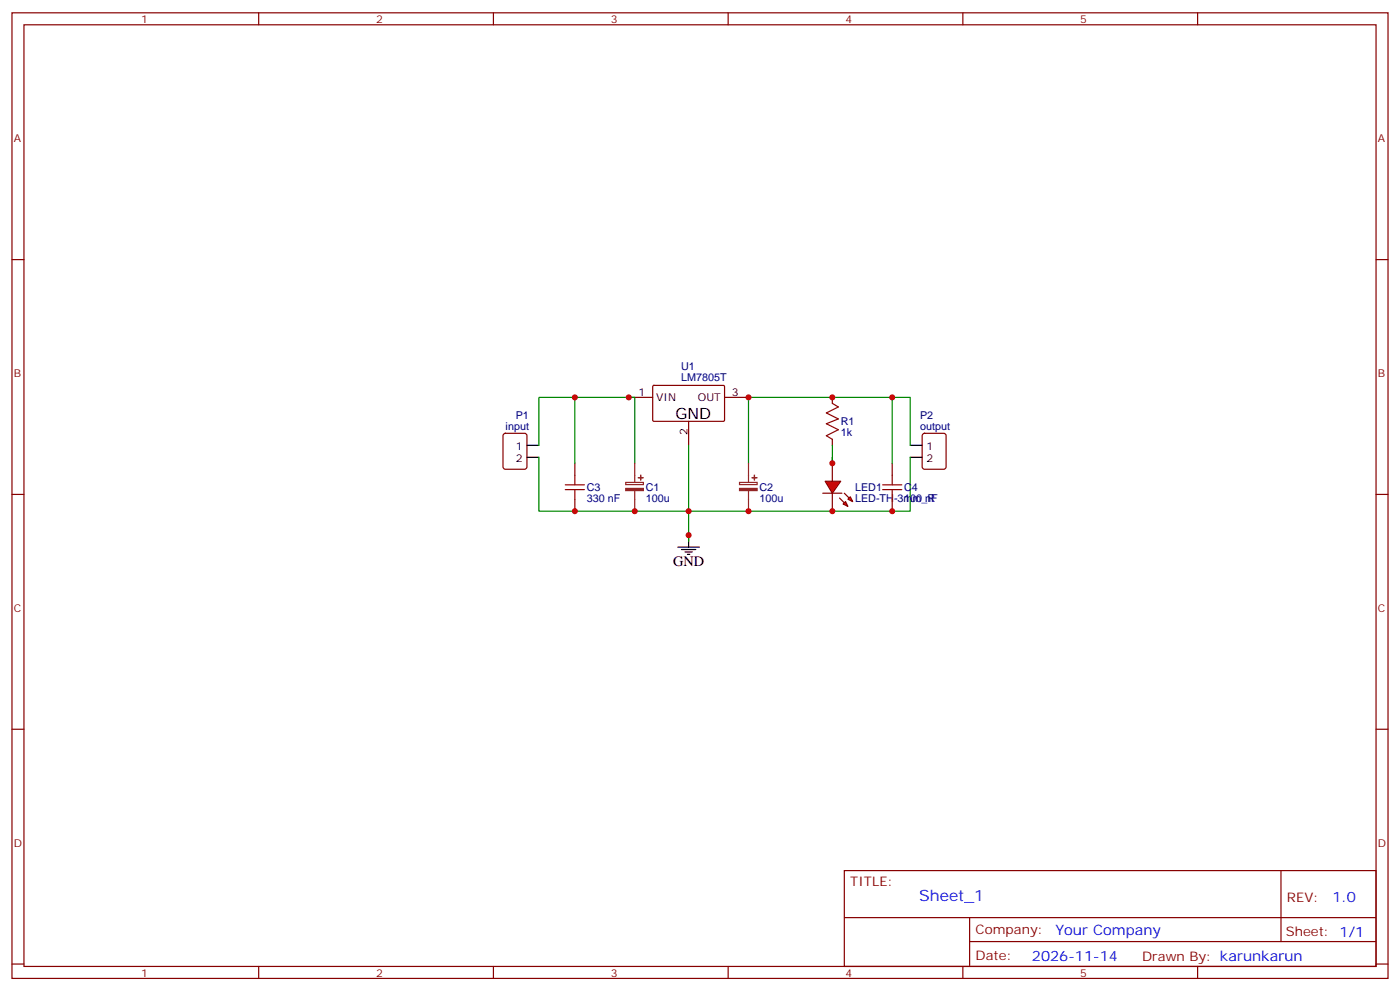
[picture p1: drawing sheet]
<svg xmlns="http://www.w3.org/2000/svg" width="412mm" height="292mm" viewBox="0 0 412 292" stroke-linecap="round" stroke-linejoin="round" font-family="sans-serif">
<g fill="none" stroke="#870000" stroke-width=".35">
<path d="M3.5 3.8h405.4v284.3h-405.4zM7.1 7.3h398.2v277.3h-398.2zM76.2 3.8v3.5M145.3 3.8v3.5M214.5 3.8v3.5M283.6 3.8v3.5M352.8 3.8v3.5M3.5 76.4h3.6M405.3 76.4h3.6M185.2 117h7.1M192.3 113.7l.3-.2h20.7l.1 .3v10.1l-.3 .2-20.7-.1-.1-.3zM213.4 117h7.1"/>
<path d="M245.2 117v1.8M202.8 124.1v7M245.2 129.4v1.7M3.5 145.6h3.6M405.3 145.6h3.6M3.5 214.7h3.6M405.3 214.7h3.6M248.7 256.4h156.6v28.2h-156.6zM377.3 256.4v20.9M248.7 270.2h156.5M285.6 277.3h119.6M285.6 270.2v14.1"/>
<path d="M3.5 283.9h3.6M76.2 284.6v3.5M145.3 284.6v3.5M214.5 284.6v3.5M283.6 284.6v3.5M352.8 284.6v3.5M405.3 283.9h3.6"/>
</g>
<path d="M245.2 118.8l1.7 1-3.5 1.8 3.5 1.8-3.5 1.4 3.5 1.7-3.5 1.8 1.8 1.1" fill="none" stroke="#a10000" stroke-width=".35"/>
<g fill="#f00" stroke="#870000" stroke-width=".35">
<path d="M243.1 141.7h4.5l-2.4 3.5z"/>
<path d="M242.4 145.2h5.6z"/>
</g>
<g fill="#870000" stroke="#870000" stroke-width=".35">
<path d="M248.7 145.2l1.4 1.4z"/>
<path d="M247.3 146.6l1.4 1.5z"/>
</g>
<g fill="#f00" stroke="#870000" stroke-width=".35">
<path d="M249.8 147l.7-.7 .7 1.4z"/>
<path d="M249.1 147.7l.7 1.4-1.4-.7z"/>
</g>
<path d="M148.4 127.8l.5-.2h5.6l.7 .4v9.5l-.4 .6-5.9 .1-.7-.5v-9.4zM169.3 136.4v3.5M245.2 136.4v5.3M262.8 136.4v3.5M271.9 127.8l.4-.2h5.7l.6 .4 .1 9.5-.5 .6-5.9 .1-.6-.5-.1-9.4zM169.3 147v3.5M245.2 145.2v5.3M262.8 147v3.5" fill="none" stroke="#870000" stroke-width=".35"/>
<path d="M155.2 131.1h3.5M155.2 134.7h3.5M268.1 131.1h3.5M268.1 134.7h3.5M202.8 157.6v3.5M199.7 161.1h6.3M200.7 161.8h4.3M201.8 162.5h2.1M202.5 163.2h.7" fill="none" stroke="#000" stroke-width=".35"/>
<path d="M169.3 117v19.4M262.8 117v19.4M158.7 131.1v-14.1h28.3v19.4M158.7 134.7v15.8h109.4v-15.8M202.8 131.1v28.2M245.2 131.1v5.3v-1.7M268.1 131.1v-14.1h-47.6v19.4" fill="none" stroke="#008700" stroke-width=".35"/>
<path d="M169.3 139.9v2.9M262.8 139.9v2.9M166.5 144.2h5.7M166.5 142.8h5.7M169.3 144.2v2.8M260 144.2h5.6M260 142.8h5.6M262.8 144.2v2.8" fill="none" stroke="#a10000" stroke-width=".35"/>
<path d="M187 136.4v5.7M220.5 136.4v5.7M184.3 142.1h5.2v.6h-5.2zM187 144.5v6M217.8 142.1h5.2v.6h-5.2zM220.5 144.5v6" fill="none" stroke="#8c2424" stroke-width=".35"/>
<g fill="#8c2424" stroke="#8c2424" stroke-width=".35">
<path d="M217.8 143.8h5.2v.7h-5.2z"/>
<path d="M221.5 140.7h1.5z"/>
<path d="M222.2 139.9v1.5z"/>
<path d="M184.3 143.8h5.2v.7h-5.2z"/>
<path d="M188 140.7h1.4z"/>
<path d="M188.7 139.9v1.5z"/>
</g>
<g fill="#c00">
<circle cx="245.2" cy="136.4" r=".88"/>
<circle cx="220.5" cy="117" r=".88"/>
<circle cx="185.2" cy="117" r=".88"/>
<circle cx="245.2" cy="150.5" r=".88"/>
<circle cx="245.2" cy="117" r=".88"/>
<circle cx="202.8" cy="150.5" r=".88"/>
<circle cx="202.8" cy="157.6" r=".88"/>
<circle cx="169.3" cy="150.5" r=".88"/>
<circle cx="262.8" cy="150.5" r=".88"/>
<circle cx="169.3" cy="117" r=".88"/>
<circle cx="262.8" cy="117" r=".88"/>
<circle cx="187" cy="150.5" r=".88"/>
<circle cx="220.5" cy="150.5" r=".88"/>
</g>
<text font-size="4.6" x="199" y="123.4">GND</text>
<text font-size="4.6" fill="#00f" x="270.8" y="265.4">Sheet_1</text>
<text font-size="4.2" x="198.3" y="166.8">GND</text>
<g font-size="4.2" fill="#00f">
<text x="392.5" y="265.6">1.0</text>
<text x="310.9" y="275.2">Your Company</text>
<text x="304" y="283">2026-11-14</text>
</g>
<g font-size="3.9" fill="#800">
<text x="250.5" y="260.9">TITLE:</text>
<text x="379.1" y="265.6">REV:</text>
<text x="287.4" y="275.1">Company:</text>
<text x="378.7" y="275.8">Sheet: 1/1</text>
<text x="287.4" y="282.8">Date:</text>
<text x="336.4" y="282.9">Drawn By: karunkarun</text>
</g>
<g font-size="3.2" fill="#800">
<text x="41.6" y="6.8">1</text>
<text x="110.8" y="6.8">2</text>
<text x="179.9" y="6.8">3</text>
<text x="249.1" y="6.8">4</text>
<text x="318.2" y="6.8">5</text>
<text x="4.1" y="41.9">A</text>
<text x="405.9" y="41.9">A</text>
<text x="4.1" y="111">B</text>
<text x="405.9" y="111">B</text>
<text x="4.1" y="180.2">C</text>
<text x="405.9" y="180.2">C</text>
<text x="4.1" y="249.3">D</text>
<text x="405.9" y="249.3">D</text>
<text x="41.6" y="287.6">1</text>
<text x="110.8" y="287.6">2</text>
<text x="179.9" y="287.6">3</text>
<text x="249.1" y="287.6">4</text>
<text x="318.2" y="287.6">5</text>
</g>
<g font-size="3.2" fill="#000080">
<text x="200.6" y="112.3">LM7805T</text>
<text x="200.6" y="109">U1</text>
<text x="151.9" y="123.4">P1</text>
<text x="247.6" y="125.2">R1</text>
<text x="271" y="123.4">P2</text>
<text x="148.9" y="126.5">input</text>
<text x="247.6" y="128.4">1k</text>
<text x="271" y="126.5">output</text>
<text x="172.9" y="147.8">330 nF</text>
<text x="172.9" y="144.6">C3</text>
<text x="190.2" y="147.8">100u</text>
<text x="190.2" y="144.6">C1</text>
<text x="223.7" y="147.8">100u</text>
<text x="223.7" y="144.6">C2</text>
<text x="251.9" y="147.8">LED-TH-3mm_R</text>
<text x="251.9" y="144.6">LED1</text>
<text x="266.3" y="147.8">100 nF</text>
<text x="266.3" y="144.6">C4</text>
</g>
<g font-size="3.2">
<text x="188.1" y="116.7">1</text>
<text x="193.3" y="118.1">VIN</text>
<text x="205.6" y="118.1">OUT</text>
<text x="215.5" y="116.7">3</text>
<text x="202.5" y="128.2" transform="rotate(-90 202.5 128.2)">2</text>
<text x="151.9" y="132.5">1</text>
<text x="151.9" y="136.1">2</text>
<text x="272.9" y="132.5">1</text>
<text x="272.9" y="136.1">2</text>
</g>
</svg>
